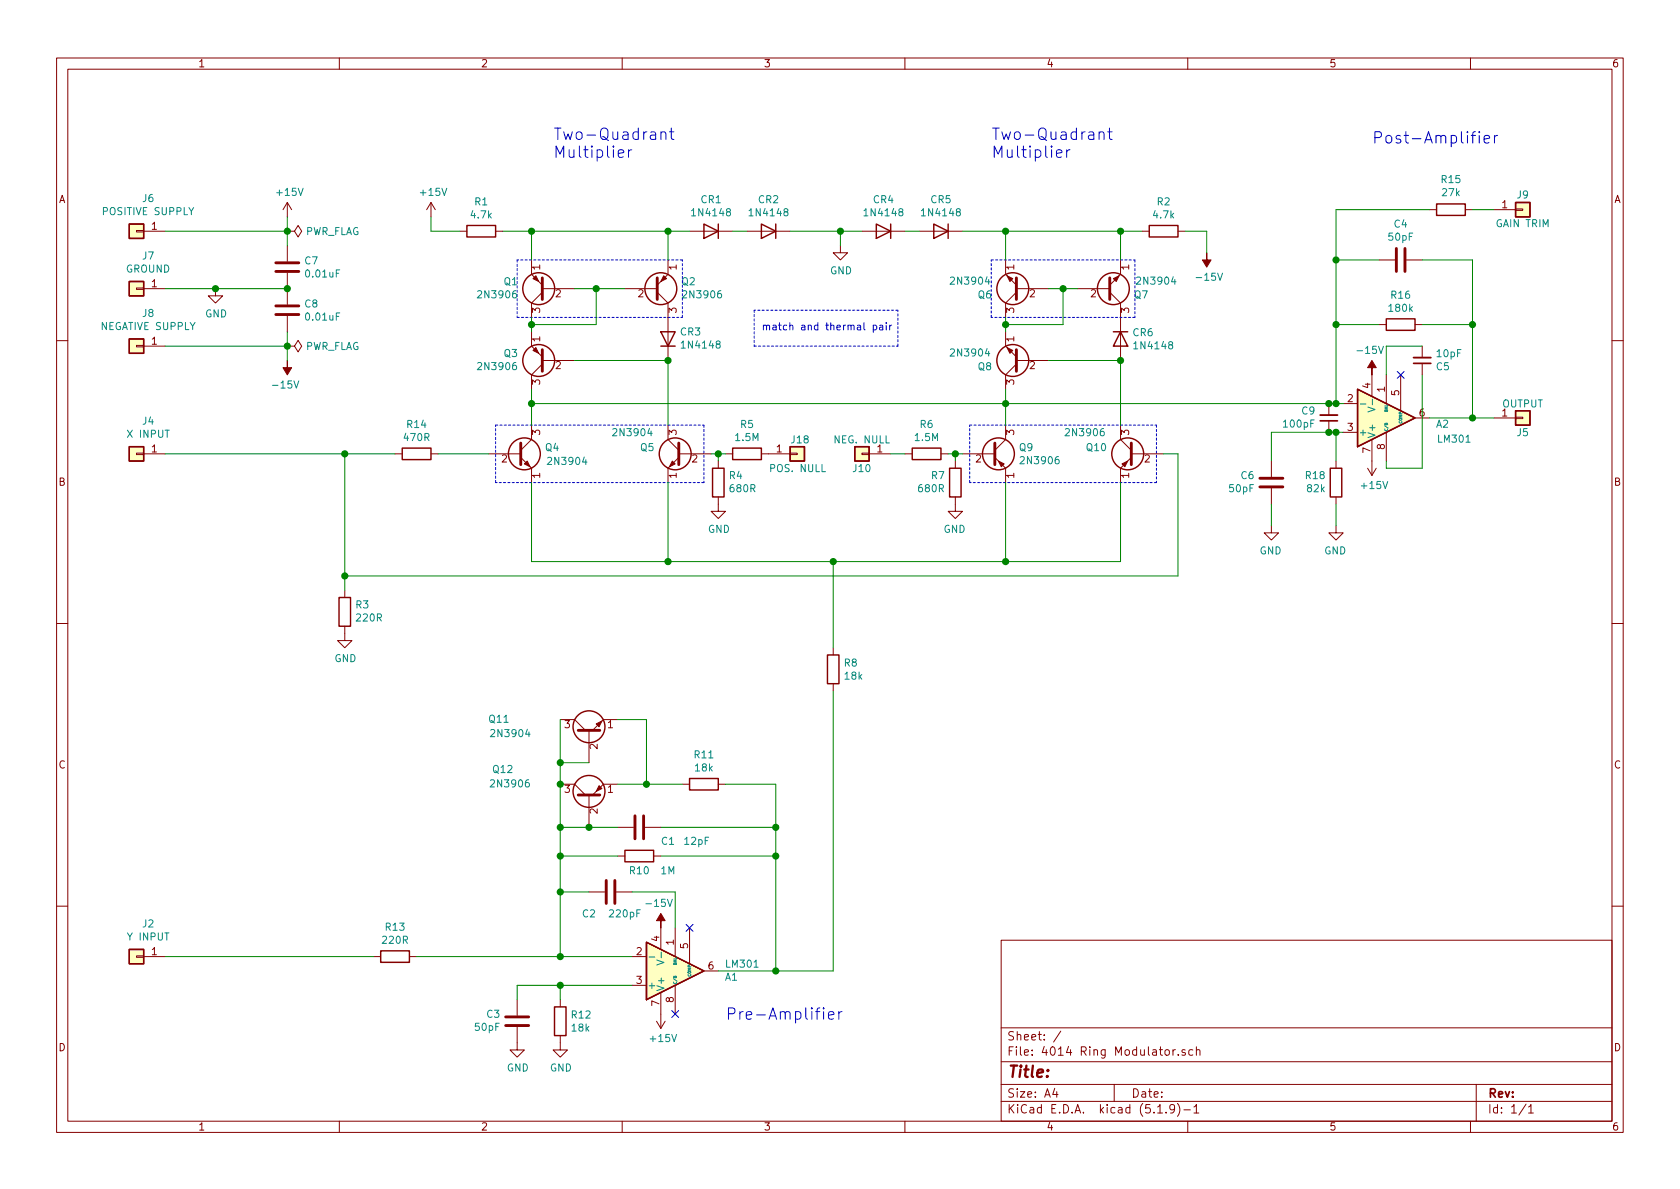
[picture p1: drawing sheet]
EESchema Schematic File Version 4
EELAYER 30 0
EELAYER END
$Descr A4 11693 8268
encoding utf-8
Sheet 1 1
Title ""
Date ""
Rev ""
Comp ""
Comment1 ""
Comment2 ""
Comment3 ""
Comment4 ""
$EndDescr
$Comp
L power:+15V #PWR0101
U 1 1
P 2000 1500
F 0 "#PWR0101" H 2000 1350 50  0001 C CNN
F 1 "+15V" H 2015 1673 50  0000 C CNN
F 2 "" H 2000 1500 50  0001 C CNN
F 3 "" H 2000 1500 50  0001 C CNN
	1    2000 1500
	1    0    0    -1  
$EndComp
$Comp
L Device:C C7
U 1 1
P 2000 1850
F 0 "C7" H 2115 1896 50  0000 L CNN
F 1 "0.01uF" H 2115 1805 50  0000 L CNN
F 2 "" H 2038 1700 50  0001 C CNN
F 3 "~" H 2000 1850 50  0001 C CNN
	1    2000 1850
	1    0    0    -1  
$EndComp
$Comp
L Device:C C8
U 1 1
P 2000 2150
F 0 "C8" H 2115 2196 50  0000 L CNN
F 1 "0.01uF" H 2115 2105 50  0000 L CNN
F 2 "" H 2038 2000 50  0001 C CNN
F 3 "~" H 2000 2150 50  0001 C CNN
	1    2000 2150
	1    0    0    -1  
$EndComp
$Comp
L power:-15V #PWR0102
U 1 1
P 2000 2500
F 0 "#PWR0102" H 2000 2600 50  0001 C CNN
F 1 "-15V" H 2015 2673 50  0000 C CNN
F 2 "" H 2000 2500 50  0001 C CNN
F 3 "" H 2000 2500 50  0001 C CNN
	1    2000 2500
	-1   0    0    1   
$EndComp
$Comp
L Connector_Generic:Conn_01x01 J6
U 1 1
P 950 1600
F 0 "J6" H 868 1375 50  0000 C CNN
F 1 "POSITIVE SUPPLY" H 868 1466 50  0000 C CNN
F 2 "" H 950 1600 50  0001 C CNN
F 3 "~" H 950 1600 50  0001 C CNN
	1    950  1600
	-1   0    0    1   
$EndComp
$Comp
L Connector_Generic:Conn_01x01 J7
U 1 1
P 950 2000
F 0 "J7" H 868 1775 50  0000 C CNN
F 1 "GROUND" H 868 1866 50  0000 C CNN
F 2 "" H 950 2000 50  0001 C CNN
F 3 "~" H 950 2000 50  0001 C CNN
	1    950  2000
	-1   0    0    1   
$EndComp
$Comp
L Connector_Generic:Conn_01x01 J8
U 1 1
P 950 2400
F 0 "J8" H 868 2175 50  0000 C CNN
F 1 "NEGATIVE SUPPLY" H 868 2266 50  0000 C CNN
F 2 "" H 950 2400 50  0001 C CNN
F 3 "~" H 950 2400 50  0001 C CNN
	1    950  2400
	-1   0    0    1   
$EndComp
Wire Wire Line
	1150 2400 2000 2400
Wire Wire Line
	2000 2400 2000 2300
Wire Wire Line
	2000 2400 2000 2500
Connection ~ 2000 2400
Connection ~ 2000 2000
Wire Wire Line
	1150 1600 2000 1600
Wire Wire Line
	2000 1600 2000 1500
Wire Wire Line
	2000 1600 2000 1700
Connection ~ 2000 1600
$Comp
L Connector_Generic:Conn_01x01 J4
U 1 1
P 950 3150
F 0 "J4" H 868 2925 50  0000 C CNN
F 1 "X INPUT" H 868 3016 50  0000 C CNN
F 2 "" H 950 3150 50  0001 C CNN
F 3 "~" H 950 3150 50  0001 C CNN
	1    950  3150
	-1   0    0    1   
$EndComp
$Comp
L Connector_Generic:Conn_01x01 J2
U 1 1
P 950 6650
F 0 "J2" H 868 6425 50  0000 C CNN
F 1 "Y INPUT" H 868 6516 50  0000 C CNN
F 2 "" H 950 6650 50  0001 C CNN
F 3 "~" H 950 6650 50  0001 C CNN
	1    950  6650
	-1   0    0    1   
$EndComp
$Comp
L power:+15V #PWR0103
U 1 1
P 3000 1500
F 0 "#PWR0103" H 3000 1350 50  0001 C CNN
F 1 "+15V" H 3015 1673 50  0000 C CNN
F 2 "" H 3000 1500 50  0001 C CNN
F 3 "" H 3000 1500 50  0001 C CNN
	1    3000 1500
	1    0    0    -1  
$EndComp
$Comp
L Device:R R1
U 1 1
P 3350 1600
F 0 "R1" V 3143 1600 50  0000 C CNN
F 1 "4.7k" V 3234 1600 50  0000 C CNN
F 2 "" V 3280 1600 50  0001 C CNN
F 3 "~" H 3350 1600 50  0001 C CNN
	1    3350 1600
	0    1    1    0   
$EndComp
$Comp
L Device:Q_PNP_EBC Q1
U 1 1
P 3800 2000
F 0 "Q1" H 3991 1954 50  0000 L CNN
F 1 "2N3906" H 3991 2045 50  0000 L CNN
F 2 "" H 4000 2100 50  0001 C CNN
F 3 "~" H 3800 2000 50  0001 C CNN
F 4 "TZ-581" H 3800 2000 50  0001 C CNN "orig value"
	1    3800 2000
	-1   0    0    1   
$EndComp
$Comp
L Device:Q_PNP_EBC Q3
U 1 1
P 3800 2500
F 0 "Q3" H 3991 2454 50  0000 L CNN
F 1 "2N3906" H 3991 2545 50  0000 L CNN
F 2 "" H 4000 2600 50  0001 C CNN
F 3 "~" H 3800 2500 50  0001 C CNN
F 4 "TZ-581" H 3800 2500 50  0001 C CNN "orig value"
	1    3800 2500
	-1   0    0    1   
$EndComp
$Comp
L Diode:1N914 CR3
U 1 1
P 4650 2350
F 0 "CR3" V 4696 2270 50  0000 R CNN
F 1 "1N4148" V 4605 2270 50  0000 R CNN
F 2 "Diode_THT:D_DO-35_SOD27_P7.62mm_Horizontal" H 4650 2175 50  0001 C CNN
F 3 "http://www.vishay.com/docs/85622/1n914.pdf" H 4650 2350 50  0001 C CNN
F 4 "1N914" H 4650 2350 50  0001 C CNN "orig value"
	1    4650 2350
	0    -1   -1   0   
$EndComp
$Comp
L Device:Q_PNP_EBC Q2
U 1 1
P 4550 2000
F 0 "Q2" H 4740 1954 50  0000 L CNN
F 1 "2N3906" H 4740 2045 50  0000 L CNN
F 2 "" H 4750 2100 50  0001 C CNN
F 3 "~" H 4550 2000 50  0001 C CNN
F 4 "TZ-581" H 4550 2000 50  0001 C CNN "orig value"
	1    4550 2000
	1    0    0    1   
$EndComp
$Comp
L Device:R R14
U 1 1
P 2900 3150
F 0 "R14" V 2693 3150 50  0000 C CNN
F 1 "470R" V 2784 3150 50  0000 C CNN
F 2 "" V 2830 3150 50  0001 C CNN
F 3 "~" H 2900 3150 50  0001 C CNN
	1    2900 3150
	0    1    1    0   
$EndComp
$Comp
L Device:Q_NPN_EBC Q4
U 1 1
P 3600 3150
F 0 "Q4" H 3791 3196 50  0000 L CNN
F 1 "2N3904" H 3800 3100 50  0000 L CNN
F 2 "" H 3800 3250 50  0001 C CNN
F 3 "~" H 3600 3150 50  0001 C CNN
F 4 "TZ-81" H 3600 3150 50  0001 C CNN "orig value"
	1    3600 3150
	1    0    0    -1  
$EndComp
$Comp
L Device:Q_NPN_EBC Q5
U 1 1
P 4750 3150
F 0 "Q5" H 4941 3196 50  0000 L CNN
F 1 "2N3904" H 4950 3300 50  0000 L CNN
F 2 "" H 4950 3250 50  0001 C CNN
F 3 "~" H 4750 3150 50  0001 C CNN
F 4 "TZ-81" H 4750 3150 50  0001 C CNN "orig value"
	1    4750 3150
	-1   0    0    -1  
$EndComp
$Comp
L Device:R R5
U 1 1
P 5200 3150
F 0 "R5" V 4993 3150 50  0000 C CNN
F 1 "1.5M" V 5084 3150 50  0000 C CNN
F 2 "" V 5130 3150 50  0001 C CNN
F 3 "~" H 5200 3150 50  0001 C CNN
	1    5200 3150
	0    1    1    0   
$EndComp
$Comp
L Device:R R4
U 1 1
P 5000 3350
F 0 "R4" H 4930 3304 50  0000 R CNN
F 1 "680R" H 4930 3395 50  0000 R CNN
F 2 "" V 4930 3350 50  0001 C CNN
F 3 "~" H 5000 3350 50  0001 C CNN
	1    5000 3350
	-1   0    0    1   
$EndComp
$Comp
L Connector_Generic:Conn_01x01 J18
U 1 1
P 5550 3150
F 0 "J18" H 5500 3250 50  0000 L CNN
F 1 "POS. NULL" H 5350 3050 50  0000 L CNN
F 2 "" H 5550 3150 50  0001 C CNN
F 3 "~" H 5550 3150 50  0001 C CNN
	1    5550 3150
	1    0    0    -1  
$EndComp
$Comp
L Device:R R3
U 1 1
P 2400 4250
F 0 "R3" H 2330 4204 50  0000 R CNN
F 1 "220R" H 2330 4295 50  0000 R CNN
F 2 "" V 2330 4250 50  0001 C CNN
F 3 "~" H 2400 4250 50  0001 C CNN
	1    2400 4250
	-1   0    0    1   
$EndComp
$Comp
L power:GND #PWR0104
U 1 1
P 2400 4400
F 0 "#PWR0104" H 2400 4150 50  0001 C CNN
F 1 "GND" H 2405 4227 50  0000 C CNN
F 2 "" H 2400 4400 50  0001 C CNN
F 3 "" H 2400 4400 50  0001 C CNN
	1    2400 4400
	1    0    0    -1  
$EndComp
Wire Wire Line
	1150 2000 1500 2000
$Comp
L power:GND #PWR0105
U 1 1
P 1500 2000
F 0 "#PWR0105" H 1500 1750 50  0001 C CNN
F 1 "GND" H 1505 1827 50  0000 C CNN
F 2 "" H 1500 2000 50  0001 C CNN
F 3 "" H 1500 2000 50  0001 C CNN
	1    1500 2000
	1    0    0    -1  
$EndComp
Connection ~ 1500 2000
Wire Wire Line
	1500 2000 2000 2000
$Comp
L power:GND #PWR0106
U 1 1
P 5000 3500
F 0 "#PWR0106" H 5000 3250 50  0001 C CNN
F 1 "GND" H 5005 3327 50  0000 C CNN
F 2 "" H 5000 3500 50  0001 C CNN
F 3 "" H 5000 3500 50  0001 C CNN
	1    5000 3500
	1    0    0    -1  
$EndComp
Wire Wire Line
	4950 3150 5000 3150
Wire Wire Line
	5000 3200 5000 3150
Connection ~ 5000 3150
Wire Wire Line
	5000 3150 5050 3150
Wire Wire Line
	1150 3150 2400 3150
Wire Wire Line
	2400 4100 2400 4000
Connection ~ 2400 3150
Wire Wire Line
	2400 3150 2750 3150
Wire Wire Line
	3050 3150 3400 3150
$Comp
L Diode:1N914 CR1
U 1 1
P 4950 1600
F 0 "CR1" H 4950 1383 50  0000 C CNN
F 1 "1N4148" H 4950 1474 50  0000 C CNN
F 2 "Diode_THT:D_DO-35_SOD27_P7.62mm_Horizontal" H 4950 1425 50  0001 C CNN
F 3 "http://www.vishay.com/docs/85622/1n914.pdf" H 4950 1600 50  0001 C CNN
F 4 "1N914" H 4950 1600 50  0001 C CNN "orig value"
	1    4950 1600
	-1   0    0    1   
$EndComp
$Comp
L Diode:1N914 CR2
U 1 1
P 5350 1600
F 0 "CR2" H 5350 1383 50  0000 C CNN
F 1 "1N4148" H 5350 1474 50  0000 C CNN
F 2 "Diode_THT:D_DO-35_SOD27_P7.62mm_Horizontal" H 5350 1425 50  0001 C CNN
F 3 "http://www.vishay.com/docs/85622/1n914.pdf" H 5350 1600 50  0001 C CNN
F 4 "1N914" H 5350 1600 50  0001 C CNN "orig value"
	1    5350 1600
	-1   0    0    1   
$EndComp
$Comp
L power:GND #PWR0107
U 1 1
P 5850 1700
F 0 "#PWR0107" H 5850 1450 50  0001 C CNN
F 1 "GND" H 5855 1527 50  0000 C CNN
F 2 "" H 5850 1700 50  0001 C CNN
F 3 "" H 5850 1700 50  0001 C CNN
	1    5850 1700
	1    0    0    -1  
$EndComp
Wire Wire Line
	5850 1700 5850 1600
Wire Wire Line
	4800 1600 4650 1600
Wire Wire Line
	3200 1600 3000 1600
Wire Wire Line
	3000 1600 3000 1500
Wire Wire Line
	3700 1800 3700 1600
Connection ~ 3700 1600
Wire Wire Line
	3700 1600 3500 1600
Wire Wire Line
	4650 1800 4650 1600
Connection ~ 4650 1600
Wire Wire Line
	4650 1600 3700 1600
Wire Wire Line
	4000 2000 4150 2000
Wire Wire Line
	4150 2000 4150 2250
Wire Wire Line
	4150 2250 3700 2250
Wire Wire Line
	3700 2250 3700 2200
Connection ~ 4150 2000
Wire Wire Line
	4150 2000 4350 2000
Wire Wire Line
	3700 2300 3700 2250
Connection ~ 3700 2250
Wire Wire Line
	4650 2500 4000 2500
Wire Wire Line
	4650 2500 4650 2950
Connection ~ 4650 2500
Wire Wire Line
	3700 2700 3700 2800
Wire Wire Line
	3700 3350 3700 3900
Wire Wire Line
	3700 3900 4650 3900
Wire Wire Line
	4650 3900 4650 3350
$Comp
L Diode:1N914 CR4
U 1 1
P 6150 1600
F 0 "CR4" H 6150 1383 50  0000 C CNN
F 1 "1N4148" H 6150 1474 50  0000 C CNN
F 2 "Diode_THT:D_DO-35_SOD27_P7.62mm_Horizontal" H 6150 1425 50  0001 C CNN
F 3 "http://www.vishay.com/docs/85622/1n914.pdf" H 6150 1600 50  0001 C CNN
F 4 "1N914" H 6150 1600 50  0001 C CNN "orig value"
	1    6150 1600
	-1   0    0    1   
$EndComp
$Comp
L Diode:1N914 CR5
U 1 1
P 6550 1600
F 0 "CR5" H 6550 1383 50  0000 C CNN
F 1 "1N4148" H 6550 1474 50  0000 C CNN
F 2 "Diode_THT:D_DO-35_SOD27_P7.62mm_Horizontal" H 6550 1425 50  0001 C CNN
F 3 "http://www.vishay.com/docs/85622/1n914.pdf" H 6550 1600 50  0001 C CNN
F 4 "1N914" H 6550 1600 50  0001 C CNN "orig value"
	1    6550 1600
	-1   0    0    1   
$EndComp
Wire Wire Line
	6000 1600 5850 1600
$Comp
L Device:Q_NPN_EBC Q6
U 1 1
P 7100 2000
F 0 "Q6" H 7291 2046 50  0000 L CNN
F 1 "2N3904" H 7300 1950 50  0000 L CNN
F 2 "" H 7300 2100 50  0001 C CNN
F 3 "~" H 7100 2000 50  0001 C CNN
F 4 "TZ-81" H 7100 2000 50  0001 C CNN "orig value"
	1    7100 2000
	-1   0    0    1   
$EndComp
$Comp
L Device:Q_NPN_EBC Q7
U 1 1
P 7700 2000
F 0 "Q7" H 7891 2046 50  0000 L CNN
F 1 "2N3904" H 7900 1950 50  0000 L CNN
F 2 "" H 7900 2100 50  0001 C CNN
F 3 "~" H 7700 2000 50  0001 C CNN
F 4 "TZ-81" H 7700 2000 50  0001 C CNN "orig value"
	1    7700 2000
	1    0    0    1   
$EndComp
$Comp
L Device:Q_NPN_EBC Q8
U 1 1
P 7100 2500
F 0 "Q8" H 7291 2546 50  0000 L CNN
F 1 "2N3904" H 7300 2450 50  0000 L CNN
F 2 "" H 7300 2600 50  0001 C CNN
F 3 "~" H 7100 2500 50  0001 C CNN
F 4 "TZ-81" H 7100 2500 50  0001 C CNN "orig value"
	1    7100 2500
	-1   0    0    1   
$EndComp
Wire Wire Line
	7400 2000 7300 2000
Wire Wire Line
	7400 2000 7500 2000
Connection ~ 7400 2000
$Comp
L Diode:1N914 CR6
U 1 1
P 7800 2350
F 0 "CR6" V 7754 2430 50  0000 L CNN
F 1 "1N4148" V 7845 2430 50  0000 L CNN
F 2 "Diode_THT:D_DO-35_SOD27_P7.62mm_Horizontal" H 7800 2175 50  0001 C CNN
F 3 "http://www.vishay.com/docs/85622/1n914.pdf" H 7800 2350 50  0001 C CNN
F 4 "1N914" H 7800 2350 50  0001 C CNN "orig value"
	1    7800 2350
	0    1    1    0   
$EndComp
Wire Wire Line
	7000 2300 7000 2250
Wire Wire Line
	7000 2250 7400 2250
Wire Wire Line
	7400 2000 7400 2250
Connection ~ 7000 2250
Wire Wire Line
	7000 2250 7000 2200
Wire Wire Line
	7300 2500 7800 2500
Wire Wire Line
	3700 2800 7000 2800
Wire Wire Line
	7000 2800 7000 2700
Connection ~ 3700 2800
Wire Wire Line
	3700 2800 3700 2950
$Comp
L Device:Q_PNP_EBC Q9
U 1 1
P 6900 3150
F 0 "Q9" H 7090 3196 50  0000 L CNN
F 1 "2N3906" H 7090 3105 50  0000 L CNN
F 2 "" H 7100 3250 50  0001 C CNN
F 3 "~" H 6900 3150 50  0001 C CNN
F 4 "TZ-581" H 6900 3150 50  0001 C CNN "orig value"
	1    6900 3150
	1    0    0    -1  
$EndComp
$Comp
L Device:Q_PNP_EBC Q10
U 1 1
P 7900 3150
F 0 "Q10" H 8091 3196 50  0000 L CNN
F 1 "2N3906" H 8100 3300 50  0000 L CNN
F 2 "" H 8100 3250 50  0001 C CNN
F 3 "~" H 7900 3150 50  0001 C CNN
F 4 "TZ-581" H 7900 3150 50  0001 C CNN "orig value"
	1    7900 3150
	-1   0    0    -1  
$EndComp
Wire Wire Line
	7800 2500 7800 2950
Connection ~ 7800 2500
Wire Wire Line
	7800 3350 7800 3900
Wire Wire Line
	7800 3900 7000 3900
Connection ~ 4650 3900
Wire Wire Line
	7000 3350 7000 3900
Connection ~ 7000 3900
Wire Wire Line
	7000 3900 5800 3900
$Comp
L Device:R R6
U 1 1
P 6450 3150
F 0 "R6" V 6243 3150 50  0000 C CNN
F 1 "1.5M" V 6334 3150 50  0000 C CNN
F 2 "" V 6380 3150 50  0001 C CNN
F 3 "~" H 6450 3150 50  0001 C CNN
	1    6450 3150
	0    -1   1    0   
$EndComp
$Comp
L Device:R R7
U 1 1
P 6650 3350
F 0 "R7" H 6581 3304 50  0000 R CNN
F 1 "680R" H 6581 3395 50  0000 R CNN
F 2 "" V 6580 3350 50  0001 C CNN
F 3 "~" H 6650 3350 50  0001 C CNN
	1    6650 3350
	1    0    0    1   
$EndComp
$Comp
L Connector_Generic:Conn_01x01 J10
U 1 1
P 6000 3150
F 0 "J10" H 6000 3050 50  0000 C CNN
F 1 "NEG. NULL" H 6000 3250 50  0000 C CNN
F 2 "" H 6000 3150 50  0001 C CNN
F 3 "~" H 6000 3150 50  0001 C CNN
	1    6000 3150
	-1   0    0    -1  
$EndComp
$Comp
L power:GND #PWR0108
U 1 1
P 6650 3500
F 0 "#PWR0108" H 6650 3250 50  0001 C CNN
F 1 "GND" H 6655 3327 50  0000 C CNN
F 2 "" H 6650 3500 50  0001 C CNN
F 3 "" H 6650 3500 50  0001 C CNN
	1    6650 3500
	-1   0    0    -1  
$EndComp
Wire Wire Line
	6700 3150 6650 3150
Wire Wire Line
	6650 3200 6650 3150
Connection ~ 6650 3150
Wire Wire Line
	6650 3150 6600 3150
Wire Wire Line
	6200 3150 6300 3150
Connection ~ 7000 2800
Wire Wire Line
	7000 1600 7000 1800
Wire Wire Line
	7000 1600 7800 1600
Wire Wire Line
	7800 1600 7800 1800
Wire Notes Line
	3600 1800 3600 2200
Wire Notes Line
	3600 2200 4750 2200
Wire Notes Line
	4750 2200 4750 1800
Wire Notes Line
	4750 1800 3600 1800
Wire Notes Line
	3450 2950 4900 2950
Wire Notes Line
	4900 2950 4900 3350
Wire Notes Line
	4900 3350 3450 3350
Wire Notes Line
	3450 3350 3450 2950
Wire Notes Line
	6750 2950 8050 2950
Wire Notes Line
	8050 2950 8050 3350
Wire Notes Line
	8050 3350 6750 3350
Wire Notes Line
	6750 3350 6750 2950
Wire Notes Line
	6900 1800 7900 1800
Wire Notes Line
	7900 1800 7900 2200
Wire Notes Line
	7900 2200 6900 2200
Wire Notes Line
	6900 2200 6900 1800
Text Notes 5300 2300 0    50   ~ 0
match and thermal pair
Wire Notes Line
	5250 2150 5250 2400
Wire Notes Line
	5250 2400 6250 2400
Wire Notes Line
	6250 2400 6250 2150
Wire Notes Line
	6250 2150 5250 2150
Text Notes 3850 1100 0    79   ~ 0
Two-Quadrant\nMultiplier
Text Notes 6900 1100 0    79   ~ 0
Two-Quadrant\nMultiplier
$Comp
L Amplifier_Operational:LM301 A2
U 1 1
P 9650 2900
F 0 "A2" H 9994 2946 50  0000 L CNN
F 1 "LM301" H 10000 3050 50  0000 L CNN
F 2 "" H 9700 2950 50  0001 C CNN
F 3 "http://www.ti.com/lit/ds/symlink/lm101a-n.pdf" H 9700 3050 50  0001 C CNN
F 4 "LM301A" H 9650 2900 50  0001 C CNN "orig value"
	1    9650 2900
	1    0    0    1   
$EndComp
$Comp
L Connector_Generic:Conn_01x01 J5
U 1 1
P 10600 2900
F 0 "J5" H 10600 2800 50  0000 C CNN
F 1 "OUTPUT" H 10600 3000 50  0000 C CNN
F 2 "" H 10600 2900 50  0001 C CNN
F 3 "~" H 10600 2900 50  0001 C CNN
	1    10600 2900
	1    0    0    -1  
$EndComp
$Comp
L Device:C_Small C9
U 1 1
P 9250 2900
F 0 "C9" H 9159 2854 50  0000 R CNN
F 1 "100pF" H 9159 2945 50  0000 R CNN
F 2 "" H 9250 2900 50  0001 C CNN
F 3 "~" H 9250 2900 50  0001 C CNN
	1    9250 2900
	1    0    0    1   
$EndComp
$Comp
L Device:C C6
U 1 1
P 8850 3350
F 0 "C6" H 8736 3304 50  0000 R CNN
F 1 "50pF" H 8736 3395 50  0000 R CNN
F 2 "" H 8888 3200 50  0001 C CNN
F 3 "~" H 8850 3350 50  0001 C CNN
	1    8850 3350
	1    0    0    1   
$EndComp
$Comp
L Device:R R18
U 1 1
P 9300 3350
F 0 "R18" H 9231 3304 50  0000 R CNN
F 1 "82k" H 9231 3395 50  0000 R CNN
F 2 "" V 9230 3350 50  0001 C CNN
F 3 "~" H 9300 3350 50  0001 C CNN
	1    9300 3350
	1    0    0    1   
$EndComp
$Comp
L power:-15V #PWR0109
U 1 1
P 9550 2600
F 0 "#PWR0109" H 9550 2700 50  0001 C CNN
F 1 "-15V" H 9565 2773 50  0000 C CNN
F 2 "" H 9550 2600 50  0001 C CNN
F 3 "" H 9550 2600 50  0001 C CNN
	1    9550 2600
	-1   0    0    -1  
$EndComp
$Comp
L Device:C_Small C5
U 1 1
P 9900 2500
F 0 "C5" H 9992 2546 50  0000 L CNN
F 1 "10pF" H 9992 2455 50  0000 L CNN
F 2 "" H 9900 2500 50  0001 C CNN
F 3 "~" H 9900 2500 50  0001 C CNN
	1    9900 2500
	1    0    0    1   
$EndComp
Wire Wire Line
	9650 2600 9650 2400
Wire Wire Line
	9650 2400 9900 2400
Wire Wire Line
	9900 2600 9900 3250
Wire Wire Line
	9900 3250 9650 3250
Wire Wire Line
	9650 3250 9650 3200
$Comp
L Device:R R16
U 1 1
P 9750 2250
F 0 "R16" V 9543 2250 50  0000 C CNN
F 1 "180k" V 9634 2250 50  0000 C CNN
F 2 "" V 9680 2250 50  0001 C CNN
F 3 "~" H 9750 2250 50  0001 C CNN
	1    9750 2250
	0    1    1    0   
$EndComp
$Comp
L power:+15V #PWR0110
U 1 1
P 9550 3200
F 0 "#PWR0110" H 9550 3050 50  0001 C CNN
F 1 "+15V" H 9565 3373 50  0000 C CNN
F 2 "" H 9550 3200 50  0001 C CNN
F 3 "" H 9550 3200 50  0001 C CNN
	1    9550 3200
	1    0    0    1   
$EndComp
$Comp
L Device:C C4
U 1 1
P 9750 1800
F 0 "C4" V 9498 1800 50  0000 C CNN
F 1 "50pF" V 9589 1800 50  0000 C CNN
F 2 "" H 9788 1650 50  0001 C CNN
F 3 "~" H 9750 1800 50  0001 C CNN
	1    9750 1800
	0    1    1    0   
$EndComp
$Comp
L Device:R R15
U 1 1
P 10100 1450
F 0 "R15" V 10307 1450 50  0000 C CNN
F 1 "27k" V 10216 1450 50  0000 C CNN
F 2 "" V 10030 1450 50  0001 C CNN
F 3 "~" H 10100 1450 50  0001 C CNN
	1    10100 1450
	0    1    -1   0   
$EndComp
$Comp
L Connector_Generic:Conn_01x01 J9
U 1 1
P 10600 1450
F 0 "J9" H 10600 1350 50  0000 C CNN
F 1 "GAIN TRIM" H 10600 1550 50  0000 C CNN
F 2 "" H 10600 1450 50  0001 C CNN
F 3 "~" H 10600 1450 50  0001 C CNN
	1    10600 1450
	1    0    0    1   
$EndComp
Wire Wire Line
	10250 1450 10400 1450
Wire Wire Line
	9950 1450 9300 1450
Wire Wire Line
	9300 1450 9300 1800
Wire Wire Line
	9250 3000 9300 3000
Wire Wire Line
	9300 3000 9300 3200
Connection ~ 9300 3000
Wire Wire Line
	9300 3000 9350 3000
Wire Wire Line
	9300 3500 9300 3650
$Comp
L power:GND #PWR0111
U 1 1
P 9300 3650
F 0 "#PWR0111" H 9300 3400 50  0001 C CNN
F 1 "GND" H 9305 3477 50  0000 C CNN
F 2 "" H 9300 3650 50  0001 C CNN
F 3 "" H 9300 3650 50  0001 C CNN
	1    9300 3650
	-1   0    0    -1  
$EndComp
Wire Wire Line
	8850 3200 8850 3000
Wire Wire Line
	8850 3000 9250 3000
Connection ~ 9250 3000
$Comp
L power:GND #PWR0112
U 1 1
P 8850 3650
F 0 "#PWR0112" H 8850 3400 50  0001 C CNN
F 1 "GND" H 8855 3477 50  0000 C CNN
F 2 "" H 8850 3650 50  0001 C CNN
F 3 "" H 8850 3650 50  0001 C CNN
	1    8850 3650
	-1   0    0    -1  
$EndComp
Wire Wire Line
	8850 3650 8850 3500
NoConn ~ 9750 2600
Text Notes 9550 1000 0    79   ~ 0
Post-Amplifier
Wire Wire Line
	9600 1800 9300 1800
Connection ~ 9300 1800
Wire Wire Line
	9300 1800 9300 2250
Wire Wire Line
	9600 2250 9300 2250
Wire Wire Line
	9900 1800 10250 1800
Wire Wire Line
	10250 1800 10250 2250
Wire Wire Line
	10250 2250 9900 2250
$Comp
L Amplifier_Operational:LM301 A1
U 1 1
P 4700 6750
F 0 "A1" H 5044 6796 50  0000 L CNN
F 1 "LM301" H 5044 6705 50  0000 L CNN
F 2 "" H 4750 6800 50  0001 C CNN
F 3 "http://www.ti.com/lit/ds/symlink/lm101a-n.pdf" H 4750 6900 50  0001 C CNN
F 4 "LM301A" H 4700 6750 50  0001 C CNN "orig value"
	1    4700 6750
	1    0    0    1   
$EndComp
$Comp
L power:+15V #PWR0113
U 1 1
P 4600 7050
F 0 "#PWR0113" H 4600 6900 50  0001 C CNN
F 1 "+15V" H 4615 7223 50  0000 C CNN
F 2 "" H 4600 7050 50  0001 C CNN
F 3 "" H 4600 7050 50  0001 C CNN
	1    4600 7050
	1    0    0    1   
$EndComp
$Comp
L Device:R R12
U 1 1
P 3900 7100
F 0 "R12" H 3970 7146 50  0000 L CNN
F 1 "18k" H 3970 7055 50  0000 L CNN
F 2 "" V 3830 7100 50  0001 C CNN
F 3 "~" H 3900 7100 50  0001 C CNN
	1    3900 7100
	1    0    0    -1  
$EndComp
$Comp
L Device:C C3
U 1 1
P 3600 7100
F 0 "C3" H 3486 7054 50  0000 R CNN
F 1 "50pF" H 3486 7145 50  0000 R CNN
F 2 "" H 3638 6950 50  0001 C CNN
F 3 "~" H 3600 7100 50  0001 C CNN
	1    3600 7100
	1    0    0    1   
$EndComp
$Comp
L Device:R R8
U 1 1
P 5800 4650
F 0 "R8" H 5870 4696 50  0000 L CNN
F 1 "18k" H 5870 4605 50  0000 L CNN
F 2 "" V 5730 4650 50  0001 C CNN
F 3 "~" H 5800 4650 50  0001 C CNN
	1    5800 4650
	1    0    0    -1  
$EndComp
Wire Wire Line
	2400 4000 8200 4000
Wire Wire Line
	8200 4000 8200 3150
Wire Wire Line
	8200 3150 8100 3150
Connection ~ 2400 4000
Wire Wire Line
	2400 4000 2400 3150
Wire Wire Line
	5800 4500 5800 3900
Connection ~ 5800 3900
Wire Wire Line
	5800 3900 4650 3900
$Comp
L power:GND #PWR0114
U 1 1
P 3600 7250
F 0 "#PWR0114" H 3600 7000 50  0001 C CNN
F 1 "GND" H 3605 7077 50  0000 C CNN
F 2 "" H 3600 7250 50  0001 C CNN
F 3 "" H 3600 7250 50  0001 C CNN
	1    3600 7250
	1    0    0    -1  
$EndComp
$Comp
L power:GND #PWR0115
U 1 1
P 3900 7250
F 0 "#PWR0115" H 3900 7000 50  0001 C CNN
F 1 "GND" H 3905 7077 50  0000 C CNN
F 2 "" H 3900 7250 50  0001 C CNN
F 3 "" H 3900 7250 50  0001 C CNN
	1    3900 7250
	1    0    0    -1  
$EndComp
Wire Wire Line
	4400 6850 3900 6850
Wire Wire Line
	3900 6850 3900 6950
Wire Wire Line
	3900 6850 3600 6850
Wire Wire Line
	3600 6850 3600 6950
Connection ~ 3900 6850
Wire Wire Line
	7000 2800 7000 2950
Wire Wire Line
	9950 2900 10250 2900
Wire Wire Line
	7000 2800 9250 2800
Connection ~ 9250 2800
Wire Wire Line
	9250 2800 9300 2800
Wire Wire Line
	10250 2250 10250 2900
Connection ~ 10250 2250
Connection ~ 10250 2900
Wire Wire Line
	10250 2900 10400 2900
$Comp
L power:-15V #PWR0116
U 1 1
P 4600 6450
F 0 "#PWR0116" H 4600 6550 50  0001 C CNN
F 1 "-15V" H 4615 6623 50  0000 C CNN
F 2 "" H 4600 6450 50  0001 C CNN
F 3 "" H 4600 6450 50  0001 C CNN
	1    4600 6450
	-1   0    0    -1  
$EndComp
$Comp
L Device:C C2
U 1 1
P 4250 6200
F 0 "C2" V 4400 6350 50  0000 C CNN
F 1 "220pF" V 4400 6100 50  0000 C CNN
F 2 "" H 4288 6050 50  0001 C CNN
F 3 "~" H 4250 6200 50  0001 C CNN
	1    4250 6200
	0    -1   1    0   
$EndComp
Wire Wire Line
	4100 6200 3900 6200
Wire Wire Line
	3900 6200 3900 6650
Wire Wire Line
	3900 6650 4400 6650
Wire Wire Line
	4400 6200 4700 6200
Wire Wire Line
	4700 6200 4700 6450
$Comp
L Device:R R10
U 1 1
P 4450 5950
F 0 "R10" V 4550 5950 50  0000 C CNN
F 1 "1M" V 4550 6150 50  0000 C CNN
F 2 "" V 4380 5950 50  0001 C CNN
F 3 "~" H 4450 5950 50  0001 C CNN
	1    4450 5950
	0    1    1    0   
$EndComp
Wire Wire Line
	4600 5950 5400 5950
Wire Wire Line
	5400 5950 5400 6750
Wire Wire Line
	5400 6750 5000 6750
Wire Wire Line
	4300 5950 3900 5950
Wire Wire Line
	3900 5950 3900 6200
Connection ~ 3900 6200
$Comp
L Device:C C1
U 1 1
P 4450 5750
F 0 "C1" V 4350 5550 50  0000 C CNN
F 1 "12pF" V 4350 5350 50  0000 C CNN
F 2 "" H 4488 5600 50  0001 C CNN
F 3 "~" H 4450 5750 50  0001 C CNN
	1    4450 5750
	0    -1   -1   0   
$EndComp
Wire Wire Line
	4600 5750 5400 5750
Wire Wire Line
	5400 5750 5400 5950
Connection ~ 5400 5950
Wire Wire Line
	4300 5750 4100 5750
Wire Wire Line
	3900 5750 3900 5950
Connection ~ 3900 5950
$Comp
L Device:Q_PNP_EBC Q12
U 1 1
P 4100 5550
F 0 "Q12" V 4300 6150 50  0000 C CNN
F 1 "2N3906" V 4200 6100 50  0000 C CNN
F 2 "" H 4300 5650 50  0001 C CNN
F 3 "~" H 4100 5550 50  0001 C CNN
F 4 "TZ-581" H 4100 5550 50  0001 C CNN "orig value"
	1    4100 5550
	0    -1   -1   0   
$EndComp
Connection ~ 4100 5750
Wire Wire Line
	4100 5750 3900 5750
$Comp
L Device:Q_NPN_EBC Q11
U 1 1
P 4100 5100
F 0 "Q11" V 4200 5650 50  0000 L CNN
F 1 "2N3904" V 4100 5500 50  0000 L CNN
F 2 "" H 4300 5200 50  0001 C CNN
F 3 "~" H 4100 5100 50  0001 C CNN
F 4 "TZ-81" H 4100 5100 50  0001 C CNN "orig value"
	1    4100 5100
	0    -1   -1   0   
$EndComp
$Comp
L Device:R R11
U 1 1
P 4900 5450
F 0 "R11" V 4693 5450 50  0000 C CNN
F 1 "18k" V 4784 5450 50  0000 C CNN
F 2 "" V 4830 5450 50  0001 C CNN
F 3 "~" H 4900 5450 50  0001 C CNN
	1    4900 5450
	0    1    1    0   
$EndComp
Wire Wire Line
	3900 5000 3900 5300
Wire Wire Line
	4100 5300 3900 5300
Connection ~ 3900 5300
Wire Wire Line
	3900 5300 3900 5450
Wire Wire Line
	3900 5450 3900 5750
Connection ~ 3900 5450
Connection ~ 3900 5750
Wire Wire Line
	4300 5450 4500 5450
Wire Wire Line
	4500 5450 4500 5000
Wire Wire Line
	4500 5000 4300 5000
Wire Wire Line
	4500 5450 4750 5450
Connection ~ 4500 5450
Wire Wire Line
	5050 5450 5400 5450
Wire Wire Line
	5400 5450 5400 5750
Connection ~ 5400 5750
Wire Wire Line
	5800 4800 5800 6750
Wire Wire Line
	5800 6750 5400 6750
Connection ~ 5400 6750
$Comp
L Device:R R13
U 1 1
P 2750 6650
F 0 "R13" V 2543 6650 50  0000 C CNN
F 1 "220R" V 2634 6650 50  0000 C CNN
F 2 "" V 2680 6650 50  0001 C CNN
F 3 "~" H 2750 6650 50  0001 C CNN
	1    2750 6650
	0    1    1    0   
$EndComp
Wire Wire Line
	2900 6650 3900 6650
Connection ~ 3900 6650
Wire Wire Line
	2600 6650 1150 6650
Text Notes 5050 7100 0    79   ~ 0
Pre-Amplifier
Wire Wire Line
	5200 1600 5100 1600
Wire Wire Line
	6400 1600 6300 1600
Wire Wire Line
	5500 1600 5850 1600
Connection ~ 5850 1600
Wire Wire Line
	6700 1600 7000 1600
Connection ~ 7000 1600
NoConn ~ 4800 6450
NoConn ~ 4700 7050
$Comp
L power:PWR_FLAG #FLG0101
U 1 1
P 2000 1600
F 0 "#FLG0101" H 2000 1675 50  0001 C CNN
F 1 "PWR_FLAG" V 2000 1728 50  0000 L CNN
F 2 "" H 2000 1600 50  0001 C CNN
F 3 "~" H 2000 1600 50  0001 C CNN
	1    2000 1600
	0    1    1    0   
$EndComp
$Comp
L power:PWR_FLAG #FLG0102
U 1 1
P 2000 2400
F 0 "#FLG0102" H 2000 2475 50  0001 C CNN
F 1 "PWR_FLAG" V 2000 2528 50  0000 L CNN
F 2 "" H 2000 2400 50  0001 C CNN
F 3 "~" H 2000 2400 50  0001 C CNN
	1    2000 2400
	0    1    1    0   
$EndComp
$Comp
L Device:R R2
U 1 1
P 8100 1600
F 0 "R2" V 7893 1600 50  0000 C CNN
F 1 "4.7k" V 7984 1600 50  0000 C CNN
F 2 "" V 8030 1600 50  0001 C CNN
F 3 "~" H 8100 1600 50  0001 C CNN
	1    8100 1600
	0    1    1    0   
$EndComp
$Comp
L power:-15V #PWR?
U 1 1
P 8400 1750
F 0 "#PWR?" H 8400 1850 50  0001 C CNN
F 1 "-15V" H 8415 1923 50  0000 C CNN
F 2 "" H 8400 1750 50  0001 C CNN
F 3 "" H 8400 1750 50  0001 C CNN
	1    8400 1750
	1    0    0    1   
$EndComp
Wire Wire Line
	8400 1750 8400 1600
Wire Wire Line
	8400 1600 8250 1600
Wire Wire Line
	7950 1600 7800 1600
Connection ~ 7800 1600
Wire Wire Line
	9300 2250 9300 2800
Connection ~ 9300 2250
Connection ~ 9300 2800
Wire Wire Line
	9300 2800 9350 2800
$EndSCHEMATC
